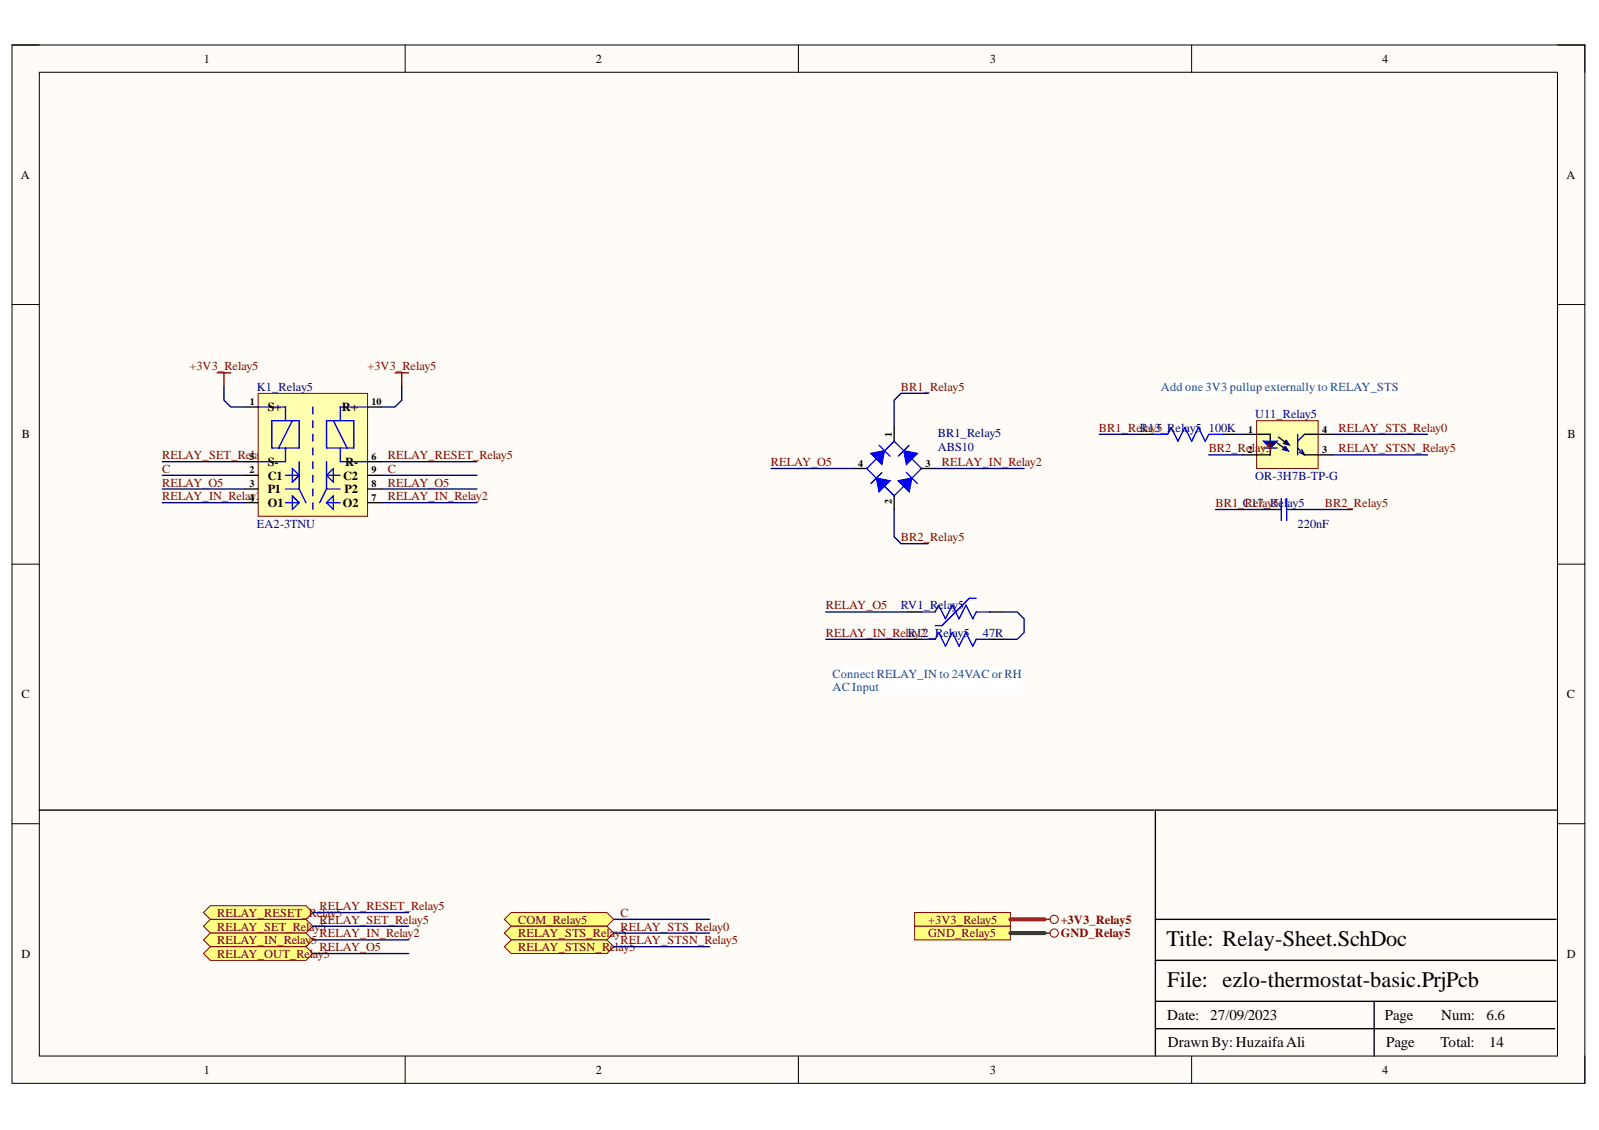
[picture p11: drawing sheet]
<svg xmlns="http://www.w3.org/2000/svg" width="297mm" height="210mm" viewBox="0 0 297 210" stroke-linecap="round" stroke-linejoin="round" font-family="sans-serif">
<path d="M2.2 8.4h292.2v192.8h-292.2z" fill-rule="evenodd" fill="#fffcf8"/>
<path d="M2.2 8.4h292.2v192.8h-292.2z" fill="none" stroke="#000" stroke-width=".19"/>
<path d="M7.3 13.4h282v182.8h-282z" fill-rule="evenodd" fill="#fffcf8"/>
<g fill="none" stroke="#000" stroke-width=".19">
<path d="M2.2 8.3h5.1M7.3 13.4h282v182.8h-282zM75.3 8.3v5.1M148.3 8.3v5.1M221.4 8.4v5M289.3 8.4h5.1v5M2.2 56.6h5.1M289.3 56.6h5.1M2.2 104.8h5.1M289.3 104.8h5.1M2.2 153h5.1M289.3 153h5.1"/>
<path d="M75.3 196.2v5M148.3 196.2v5M221.4 196.2v5M294.4 196.2v5"/>
</g>
<path d="M166.1 79.4v2.6M158.5 87h2.5M166.1 92.1v2.5M171.2 87h2.5M289.3 150.5h-74.7v45.7M214.6 178.4h74.5M214.6 170.8h74.5M214.6 191.1h74.2M214.6 186h74.5M255.3 186v10.2" fill="none" stroke="#000" stroke-width=".25"/>
<path d="M161 87l5.1-5 5.1 5-5.1 5.1zM163.8 87.8l-2 2" fill="none" stroke="#00f" stroke-width=".25"/>
<path d="M162.8 88.8l2.5 .5-2 2z" fill="#00f"/>
<path d="M162.8 88.8l2.5 .5-2 2zM163.3 82.7l2 2" fill="none" stroke="#00f" stroke-width=".25"/>
<path d="M161.8 84.2l2.5-.5-.5 2.6z" fill="#00f"/>
<path d="M161.8 84.2l2.5-.5-.5 2.6zM168.4 87.8l2 2" fill="none" stroke="#00f" stroke-width=".25"/>
<path d="M166.9 89.3l2.5-.5-.5 2.5z" fill="#00f"/>
<path d="M166.9 89.3l2.5-.5-.5 2.5zM168.9 82.7l-2 2" fill="none" stroke="#00f" stroke-width=".25"/>
<path d="M167.9 83.7l2.5 .5-2 2.1z" fill="#00f"/>
<path d="M167.9 83.7l2.5 .5-2 2.1zM237.2 94.6h.8M238 92.6v4.1M239 92.6v4.1M239 94.6h.8" fill="none" stroke="#00f" stroke-width=".25"/>
<path d="M234.7 94.6h2.5M239.8 94.6h2.5" fill="none" stroke="#000" stroke-width=".25"/>
<path d="M233.4 78.1h11.5v8.9h-11.5z" fill-rule="evenodd" fill="#ffffb0"/>
<path d="M233.4 78.1h11.5v8.9h-11.5z" fill="none" stroke="#800000" stroke-width=".19"/>
<path d="M230.9 80.7h2.5M230.9 84.5h2.5M237.3 82.3l1.2 .9" fill="none" stroke="#000" stroke-width=".25"/>
<path d="M238.2 83.5l.6-.6-.3 .3 .3-.3 .6 .9z" fill-rule="evenodd" fill="#0c0087"/>
<path d="M238.2 83.5l.6-.6-.3 .3 .3-.3 .6 .9z" fill="none" stroke="#0c0087" stroke-width=".19"/>
<path d="M238.4 82.4l.6-.6-.3 .3 .3-.3 .6 .9z" fill-rule="evenodd" fill="#0c0087"/>
<path d="M238.4 82.4l.6-.6-.3 .3 .3-.3 .6 .9z" fill="none" stroke="#0c0087" stroke-width=".19"/>
<path d="M233.4 80.7h2.6v1.3M237.5 81.2l1.2 .9" fill="none" stroke="#000" stroke-width=".25"/>
<path d="M234.7 82h2.5l-1.2 1.2z" fill="#0c0087"/>
<path d="M214.4 80.7h2.5l.6-1.3 1.3 2.6 1.3-2.6 1.3 2.6 1.2-2.6 1.3 2.6 .6-1.3h2.6M234.7 82h2.5l-1.2 1.2zM171.2 118.7h2.5l.7-1.2 1.2 2.5 1.3-2.5 1.3 2.5 1.2-2.5 1.3 2.5 .7-1.3h2.5" fill="none" stroke="#00f" stroke-width=".25"/>
<path d="M234.7 83.2h2.5M241.1 80.7v3.8M241.1 83.2l1.2 1.3M241.4 84l.9 .5M241.8 83.5l.5 1M242.3 80.7l-1.2 1.3" fill="none" stroke="#11037f" stroke-width=".25"/>
<path d="M211.8 80.7h2.6M227.1 80.7h2.5M236 83.2v1.3h-2.6M242.3 84.5h5.1M242.3 80.7h5.1M168.6 118.7h2.6M183.9 118.7h2.5M7.3 150.5h207.1" fill="none" stroke="#000" stroke-width=".25"/>
<path d="M40.3 69.3h2.6M41.6 69.3v2.5M73.4 69.3h2.5M74.6 69.3v2.5" fill="none" stroke="#800000" stroke-width=".25"/>
<path d="M169.9 169.5h17.8v2.6h-17.8z" fill-rule="evenodd" fill="#ffff80"/>
<g fill="none" stroke="#800000" stroke-width=".19">
<path d="M169.9 169.5h17.8v2.6h-17.8z"/>
<circle cx="195.8" cy="170.8" r=".76"/>
</g>
<path d="M194 170.8h1.1" fill="none" stroke="#800000" stroke-width=".25"/>
<path d="M169.9 172.1h17.8v2.5h-17.8z" fill-rule="evenodd" fill="#ffff80"/>
<g fill="none" stroke="#800000" stroke-width=".19">
<path d="M169.9 172.1h17.8v2.5h-17.8z"/>
<circle cx="195.8" cy="173.3" r=".76"/>
</g>
<path d="M194 173.3h1.1" fill="none" stroke="#800000" stroke-width=".25"/>
<path d="M37.8 169.5l1.3-1.3h17.7l1.3 1.3-1.3 1.3h-17.7z" fill-rule="evenodd" fill="#ffff80"/>
<path d="M37.8 169.5l1.3-1.3h17.7l1.3 1.3-1.3 1.3h-17.7z" fill="none" stroke="#800000" stroke-width=".19"/>
<path d="M37.8 172.1l1.3-1.3h17.8l1.2 1.3-1.2 1.2h-17.8z" fill-rule="evenodd" fill="#ffff80"/>
<path d="M37.8 172.1l1.3-1.3h17.8l1.2 1.3-1.2 1.2h-17.8z" fill="none" stroke="#800000" stroke-width=".19"/>
<path d="M37.8 174.6l1.3-1.3h17.8l1.2 1.3-1.2 1.3h-17.8z" fill-rule="evenodd" fill="#ffff80"/>
<path d="M37.8 174.6l1.3-1.3h17.8l1.2 1.3-1.2 1.3h-17.8z" fill="none" stroke="#800000" stroke-width=".19"/>
<path d="M37.8 177.1l1.3-1.2h17.8l1.2 1.2-1.2 1.3h-17.8z" fill-rule="evenodd" fill="#ffff80"/>
<path d="M37.8 177.1l1.3-1.2h17.8l1.2 1.2-1.2 1.3h-17.8z" fill="none" stroke="#800000" stroke-width=".19"/>
<path d="M93.7 170.8l1.3-1.3h17.7l1.3 1.3-1.3 1.3h-17.7z" fill-rule="evenodd" fill="#ffff80"/>
<path d="M93.7 170.8l1.3-1.3h17.7l1.3 1.3-1.3 1.3h-17.7z" fill="none" stroke="#800000" stroke-width=".19"/>
<path d="M93.7 173.3l1.3-1.2h17.7l1.3 1.2-1.3 1.3h-17.7z" fill-rule="evenodd" fill="#ffff80"/>
<path d="M93.7 173.3l1.3-1.2h17.7l1.3 1.2-1.3 1.3h-17.7z" fill="none" stroke="#800000" stroke-width=".19"/>
<path d="M93.7 175.9l1.3-1.3h17.7l1.3 1.3-1.3 1.2h-17.7z" fill-rule="evenodd" fill="#ffff80"/>
<path d="M93.7 175.9l1.3-1.3h17.7l1.3 1.3-1.3 1.2h-17.7z" fill="none" stroke="#800000" stroke-width=".19"/>
<path d="M154.7 123.8h35.5v5.1h-35.5z" fill-rule="evenodd" fill="#fff"/>
<path d="M154.7 123.8h35.5v5.1h-35.5z" fill="none" stroke="#fff" stroke-width=".19"/>
<path d="M215.6 70.5h44.5v2.6h-44.5z" fill-rule="evenodd" fill="#fff"/>
<path d="M215.6 70.5h44.5v2.6h-44.5z" fill="none" stroke="#fff" stroke-width=".19"/>
<path d="M48 73.1h20.3v22.8h-20.3z" fill-rule="evenodd" fill="#ffffb0"/>
<path d="M48 73.1h20.3v22.8h-20.3z" fill="none" stroke="#800000" stroke-width=".19"/>
<path d="M45.4 75.6h2.6M68.3 75.6h2.5M45.4 88.3h2.6M45.4 90.8h2.6M45.4 93.4h2.6M45.4 85.8h2.6M68.3 88.3h2.5M68.3 90.8h2.5M68.3 93.4h2.5M68.3 85.8h2.5M168.6 113.7h2.6M183.9 113.7h2.5" fill="none" stroke="#000" stroke-width=".25"/>
<g fill="none" stroke="#00f" stroke-width=".25">
<path d="M48 75.6h5v2.5M50.5 78.1h5.1v5.1h-5.1zM54.3 78.1l-2.5 5.1M58.1 75.6v1.3M58.1 78.1v1.3M60.7 78.1h5v5.1h-5zM61.9 78.1l2.6 5.1M68.3 75.6h-5.1v2.5M53 83.2v2.6h-5M53 90.8h2.6M53 88.3h2.6M53 93.4h2.6"/>
<path d="M54.3 87l1.3 1.3-1.3 1.3zM54.3 92.1l1.3 1.3-1.3 1.2zM55.6 85.8v5M55.6 90.8l1.2 2.6M58.1 80.7v1.3M58.1 83.2v1.3M58.1 85.8v1.2M58.1 88.3v1.3M58.1 90.8v1.3M58.1 93.4v1.2M60.7 85.8v5M60.7 90.8l-1.3 2.6"/>
<path d="M60.7 90.8h2.5M60.7 88.3h2.5M60.7 88.3l1.2-1.3v2.6zM60.7 93.4l1.2-1.3v2.5zM60.7 93.4h2.5M63.2 83.2v2.6h5.1M171.2 113.7h2.5l.7-1.3 1.2 2.5 1.3-2.5 1.3 2.5 1.2-2.5 1.3 2.5 .7-1.2h2.5M181.4 111.1h-1.3l-5.1 5.1h-1.3"/>
</g>
<g fill="none" stroke="#000080" stroke-width=".25">
<path d="M41.6 71.8v2.5l1.3 1.3h2.5M74.6 71.8v2.5l-1.2 1.3h-2.6M172.4 73.1h-5l-1.3 1.2v5.1M30.2 85.8h15.2M30.2 88.3h15.2M30.2 90.8h15.2M30.2 93.4h15.2M70.8 85.8h17.8M70.8 88.3h17.8M70.8 90.8h17.8M70.8 93.4h17.8M143.2 87h15.3"/>
<path d="M166.1 94.6v5.1l1.3 1.3h5M173.7 87h16.5M204.2 80.7h7.6M224.5 84.5h6.4M225.8 94.6h8.9M229.6 80.7h1.3M242.3 94.6h8.9M247.4 80.7h17.8M247.4 84.5h17.8M153.4 113.7h15.2M153.4 118.7h15.2M186.4 113.7h2.6l1.2 1.2v2.6l-1.2 1.2h-2.6"/>
<path d="M58.1 169.5h17.8M58.1 172.1h17.8M58.1 174.6h17.8M58.1 177.1h17.8M114 170.8h17.8M114 173.3h17.8M114 175.9h17.8"/>
</g>
<path d="M187.7 170.8h6.3" fill="none" stroke="#f00" stroke-width=".76"/>
<path d="M187.7 173.3h6.3" fill="none" stroke="#274e13" stroke-width=".76"/>
<g font-size="4.1">
<text x="216.7" y="175.7">Title: Relay-Sheet.SchDoc</text>
<text x="216.8" y="183.3">File: ezlo-thermostat-basic.PrjPcb</text>
</g>
<g font-size="2.8">
<text x="216.8" y="189.5">Date:</text>
<text x="224.8" y="189.5">27/09/2023</text>
<text x="257.3" y="189.5">Page</text>
<text x="267.7" y="189.5">Num:</text>
<text x="276.1" y="189.5">6.6</text>
<text x="216.9" y="194.6">DrawnBy:HuzaifaAli</text>
<text x="257.5" y="194.6">Page</text>
<text x="267.6" y="194.6">Total:</text>
<text x="276.6" y="194.6">14</text>
</g>
<g font-size="2.3">
<text x="37.9" y="11.7">1</text>
<text x="110.7" y="11.7">2</text>
<text x="183.9" y="11.7">3</text>
<text x="256.8" y="11.7">4</text>
<text x="3.9" y="33.3">A</text>
<text x="291" y="33.3">A</text>
<text x="49.7" y="76.4">S+</text>
<text x="63.5" y="76.4">R+</text>
<text x="4.1" y="81.4">B</text>
<text x="291.2" y="81.4">B</text>
<text x="49.7" y="89.1">C1</text>
<text x="49.7" y="86.5">S-</text>
<text x="63.8" y="89.1">C2</text>
<text x="64.1" y="86.5">R-</text>
<text x="49.7" y="91.7">P1</text>
<text x="49.7" y="94.2">O1</text>
<text x="63.7" y="94.2">O2</text>
<text x="64" y="91.7">P2</text>
<text x="4" y="129.7">C</text>
<text x="291.1" y="129.7">C</text>
<text x="4" y="177.9">D</text>
<text x="291.1" y="177.9">D</text>
<text x="37.9" y="199.5">1</text>
<text x="110.7" y="199.5">2</text>
<text x="183.9" y="199.5">3</text>
<text x="256.8" y="199.5">4</text>
</g>
<g font-size="2.3" fill="#800000">
<text x="35.2" y="68.8">+3V3_Relay5</text>
<text x="68.2" y="68.8">+3V3_Relay5</text>
<text x="167.4" y="72.6">BR1_Relay5</text>
<text x="204.2" y="80.2">BR1_RelR13_Relay5</text>
<text x="212.8" y="80.2">ay5</text>
<text x="224.5" y="84">BR2_Relay5</text>
<text x="248.6" y="80.2">RELAY_STS_Relay0</text>
<text x="248.6" y="84">RELAY_STSN_Relay5</text>
<text x="30.1" y="85.2">RELAY_SET_Rela</text>
<text x="30.1" y="87.8">C</text>
<text x="48.2" y="85.2">y5</text>
<text x="72.1" y="85.2">RELAY_RESET_Relay5</text>
<text x="72.1" y="87.8">C</text>
<text x="143.2" y="86.5">RELAY_O5</text>
<text x="175" y="86.5">RELAY_IN_Relay2</text>
<text x="30.1" y="90.4">RELAY_O5</text>
<text x="30.1" y="92.9">RELAY_IN_Relay2</text>
<text x="72.1" y="90.4">RELAY_O5</text>
<text x="72.1" y="92.9">RELAY_IN_Relay2</text>
<text x="225.8" y="94.2">BR1_C17_Rel</text>
<text x="231.2" y="94.2">Relay5</text>
<text x="246.1" y="94.2">BR2_Relay5</text>
<text x="167.4" y="100.5">BR2_Relay5</text>
<text x="153.4" y="113.2">RELAY_O5</text>
<text x="153.4" y="118.3">RELAY_IN_RelR12_Relay5</text>
<text x="168.8" y="118.3">ay2</text>
<text x="40.3" y="170.3">RELAY_RESET_Relay5</text>
<text x="40.3" y="172.8">RELAY_SET_Relay5</text>
<text x="59.4" y="169">RELAY_RESET_Relay5</text>
<text x="59.4" y="171.6">RELAY_SET_Relay5</text>
<text x="96.2" y="171.6">COM_Relay5</text>
<text x="115.3" y="170.3">C</text>
<text x="115.3" y="172.8">RELAY_STS_Relay0</text>
<text x="172.4" y="171.6">+3V3_Relay5</text>
<text x="197" y="171.6">+3V3_Relay5</text>
<text x="40.3" y="175.4">RELAY_IN_Relay5</text>
<text x="40.3" y="177.9">RELAY_OUT_Relay5</text>
<text x="59.4" y="174.1">RELAY_IN_Relay2</text>
<text x="59.4" y="176.6">RELAY_O5</text>
<text x="96.2" y="174.1">RELAY_STS_Relay5</text>
<text x="96.2" y="176.6">RELAY_STSN_Relay5</text>
<text x="115.3" y="175.4">RELAY_STSN_Relay5</text>
<text x="172.4" y="174.1">GND_Relay5</text>
<text x="197" y="174.1">GND_Relay5</text>
</g>
<g font-size="2.3" fill="#000080">
<text x="47.7" y="72.6">K1_Relay5</text>
<text x="233.2" y="77.6">U11_Relay5</text>
<text x="174.2" y="81.2">BR1_Relay5</text>
<text x="174.2" y="83.7">ABS10</text>
<text x="224.5" y="80.2">100K</text>
<text x="233.2" y="89.1">OR-3H7B-TP-G</text>
<text x="239.2" y="94.2">ay5</text>
<text x="47.7" y="98">EA2-3TNU</text>
<text x="241" y="98">220nF</text>
<text x="167.4" y="113.2">RV1_Relay5</text>
<text x="182.6" y="118.3">47R</text>
</g>
<g font-size="2.3" fill="#0b5394">
<text x="215.7" y="72.6">Add one 3V3 pullup externally to RELAY_STS</text>
<text x="154.7" y="125.9">Connect RELAY_IN to 24VAC or RH</text>
<text x="154.7" y="128.4">AC Input</text>
</g>
<g font-size="1.9">
<text x="46.4" y="75.2">1</text>
<text x="69" y="75.2">10</text>
<text x="165.7" y="81.2" transform="rotate(-90 165.7 81.2)">1</text>
<text x="231.9" y="80.3">1</text>
<text x="245.6" y="80.3">4</text>
<text x="46.3" y="87.9">2</text>
<text x="46.3" y="85.4">5</text>
<text x="69" y="87.9">9</text>
<text x="69" y="85.4">6</text>
<text x="159.4" y="86.7">4</text>
<text x="171.9" y="86.7">3</text>
<text x="231.8" y="84.1">2</text>
<text x="245.6" y="84.1">3</text>
<text x="46.3" y="90.5">3</text>
<text x="46.3" y="93">4</text>
<text x="69" y="93">7</text>
<text x="69" y="90.5">8</text>
<text x="165.7" y="93.7" transform="rotate(-90 165.7 93.7)">2</text>
</g>
</svg>
